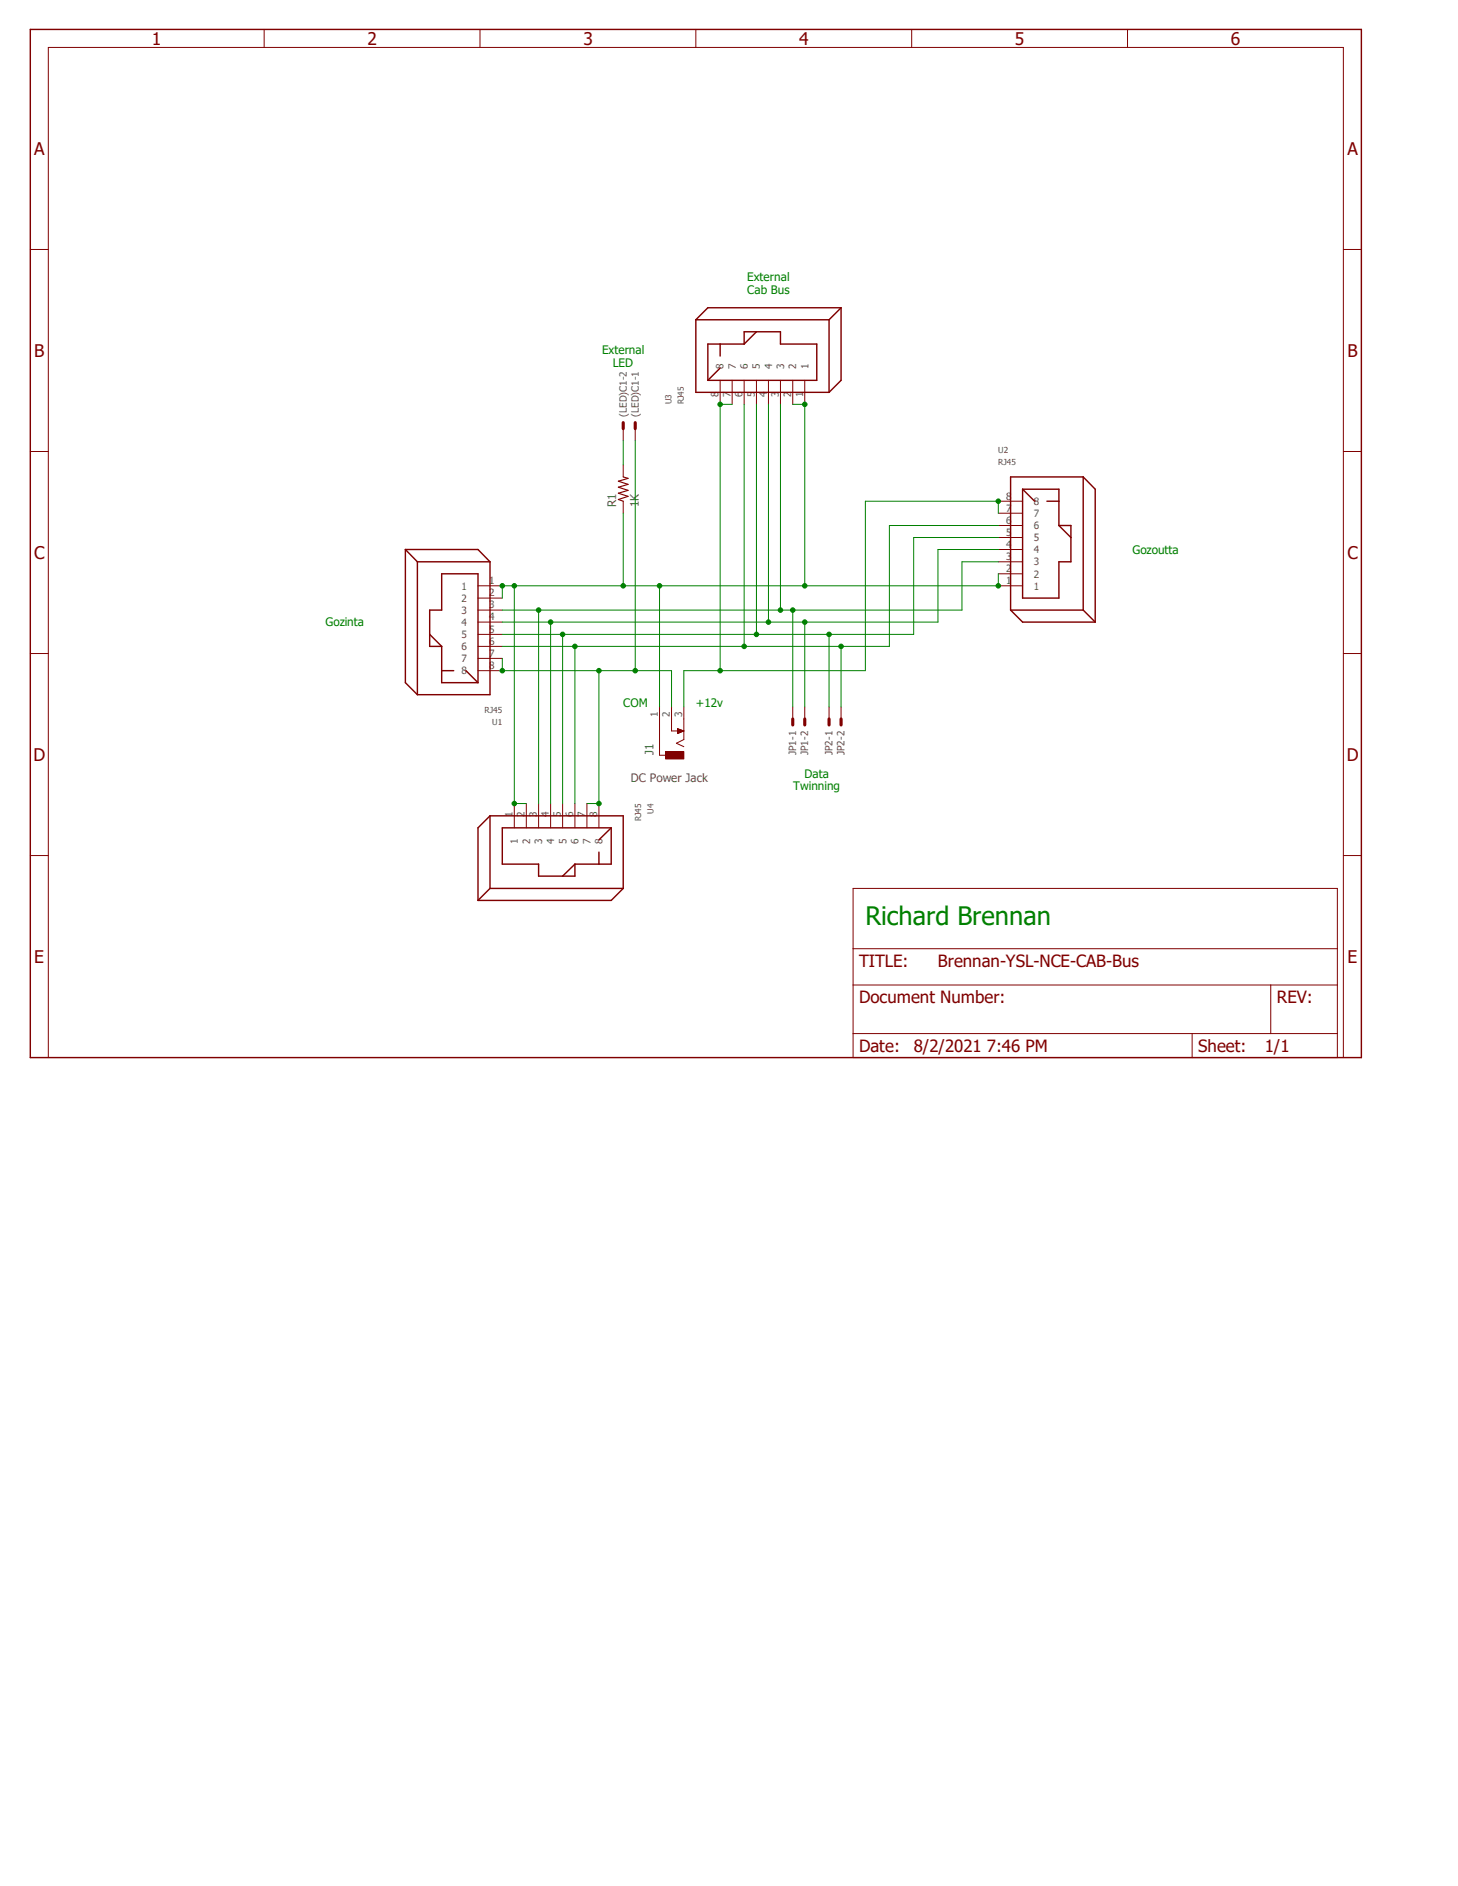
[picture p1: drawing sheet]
<?xml version="1.0" encoding="utf-8"?>
<!DOCTYPE eagle SYSTEM "eagle.dtd">
<eagle version="7.7.0">
<drawing>
<settings>
<setting alwaysvectorfont="no"/>
<setting verticaltext="up"/>
</settings>
<grid distance="100" unitdist="mil" unit="mil" style="dots" multiple="1" display="yes" altdistance="50" altunitdist="mil" altunit="mil"/>
<schematic xreflabel="%F%N/%S.%C%R" xrefpart="/%S.%C%R">
<libraries>
<library name="con-rj">
<symbols>
<symbol name="RJ45">
<wire x1="-5.08" y1="12.7" x2="-5.08" y2="-10.16" width="0.254" layer="94"/>
<wire x1="-5.08" y1="-10.16" x2="2.54" y2="-10.16" width="0.254" layer="94"/>
<wire x1="2.54" y1="-10.16" x2="2.54" y2="-2.54" width="0.254" layer="94"/>
<wire x1="2.54" y1="-2.54" x2="5.08" y2="-2.54" width="0.254" layer="94"/>
<wire x1="5.08" y1="-2.54" x2="5.08" y2="2.54" width="0.254" layer="94"/>
<wire x1="5.08" y1="2.54" x2="5.08" y2="5.08" width="0.254" layer="94"/>
<wire x1="5.08" y1="5.08" x2="2.54" y2="5.08" width="0.254" layer="94"/>
<wire x1="2.54" y1="5.08" x2="2.54" y2="10.16" width="0.254" layer="94"/>
<wire x1="2.54" y1="10.16" x2="2.54" y2="12.7" width="0.254" layer="94"/>
<wire x1="2.54" y1="12.7" x2="-5.08" y2="12.7" width="0.254" layer="94"/>
<wire x1="-5.08" y1="12.7" x2="-2.54" y2="10.16" width="0.254" layer="94"/>
<wire x1="-7.62" y1="15.24" x2="-7.62" y2="-12.7" width="0.254" layer="94"/>
<wire x1="-7.62" y1="-12.7" x2="7.62" y2="-12.7" width="0.254" layer="94"/>
<wire x1="7.62" y1="-12.7" x2="7.62" y2="15.24" width="0.254" layer="94"/>
<wire x1="7.62" y1="15.24" x2="-7.62" y2="15.24" width="0.254" layer="94"/>
<wire x1="2.54" y1="5.08" x2="5.08" y2="2.54" width="0.254" layer="94"/>
<wire x1="7.62" y1="15.24" x2="10.16" y2="12.7" width="0.254" layer="94"/>
<wire x1="10.16" y1="12.7" x2="10.16" y2="-15.24" width="0.254" layer="94"/>
<wire x1="10.16" y1="-15.24" x2="7.62" y2="-12.7" width="0.254" layer="94"/>
<wire x1="10.16" y1="-15.24" x2="-5.08" y2="-15.24" width="0.254" layer="94"/>
<wire x1="-5.08" y1="-15.24" x2="-7.62" y2="-12.7" width="0.254" layer="94"/>
<wire x1="0" y1="10.16" x2="2.54" y2="10.16" width="0.254" layer="94"/>
<text x="-10.16" y="20.32" size="1.27" layer="95">&gt;NAME</text>
<text x="-10.16" y="17.78" size="1.27" layer="96">&gt;VALUE</text>
<pin name="4" x="-10.16" y="0" length="middle"/>
<pin name="3" x="-10.16" y="-2.54" length="middle"/>
<pin name="2" x="-10.16" y="-5.08" length="middle"/>
<pin name="1" x="-10.16" y="-7.62" length="middle"/>
<pin name="5" x="-10.16" y="2.54" length="middle"/>
<pin name="6" x="-10.16" y="5.08" length="middle"/>
<pin name="7" x="-10.16" y="7.62" length="middle"/>
<pin name="8" x="-10.16" y="10.16" length="middle"/>
</symbol>
</symbols>
<devicesets>
<deviceset name="RJ45">
<gates>
<gate name="G$1" symbol="RJ45" x="0" y="0"/>
</gates>
<devices>
<device name="" package="RJ45">
<connects>
<connect gate="G$1" pin="1" pad="1"/>
<connect gate="G$1" pin="2" pad="2"/>
<connect gate="G$1" pin="3" pad="3"/>
<connect gate="G$1" pin="4" pad="4"/>
<connect gate="G$1" pin="5" pad="5"/>
<connect gate="G$1" pin="6" pad="6"/>
<connect gate="G$1" pin="7" pad="7"/>
<connect gate="G$1" pin="8" pad="8"/>
</connects>
<technologies>
<technology name=""/>
</technologies>
</device>
</devices>
</deviceset>
</devicesets>
</library>
<library name="con-molex">
<symbols>
<symbol name="MV">
<wire x1="1.27" y1="0" x2="0" y2="0" width="0.6096" layer="94"/>
<text x="2.54" y="-0.762" size="1.524" layer="95">&gt;NAME</text>
<text x="-0.762" y="1.397" size="1.778" layer="96">&gt;VALUE</text>
<pin name="S" x="-2.54" y="0" visible="off" length="short" direction="pas"/>
</symbol>
<symbol name="M">
<wire x1="1.27" y1="0" x2="0" y2="0" width="0.6096" layer="94"/>
<text x="2.54" y="-0.762" size="1.524" layer="95">&gt;NAME</text>
<pin name="S" x="-2.54" y="0" visible="off" length="short" direction="pas"/>
</symbol>
</symbols>
<devicesets>
<deviceset name="22-23-2021" prefix="X">
<gates>
<gate name="-1" symbol="MV" x="0" y="0" addlevel="always" swaplevel="1"/>
<gate name="-2" symbol="M" x="0" y="-2.54" addlevel="always" swaplevel="1"/>
</gates>
<devices>
<device name="" package="22-23-2021">
<connects>
<connect gate="-1" pin="S" pad="1"/>
<connect gate="-2" pin="S" pad="2"/>
</connects>
<technologies>
<technology name="">
<attribute name="MF" value="MOLEX" constant="no"/>
<attribute name="MPN" value="22-23-2021" constant="no"/>
<attribute name="OC_FARNELL" value="1462926" constant="no"/>
<attribute name="OC_NEWARK" value="25C3832" constant="no"/>
</technology>
</technologies>
</device>
</devices>
</deviceset>
</devicesets>
</library>
<library name="con-jack">
<symbols>
<symbol name="DC-JACK-SWITCH">
<wire x1="5.08" y1="2.54" x2="-2.54" y2="2.54" width="0.1524" layer="94"/>
<wire x1="-2.54" y1="2.54" x2="-2.54" y2="1.27" width="0.1524" layer="94"/>
<wire x1="5.08" y1="0" x2="2.54" y2="0" width="0.1524" layer="94"/>
<wire x1="2.54" y1="0" x2="2.54" y2="-2.54" width="0.1524" layer="94"/>
<wire x1="5.08" y1="-2.54" x2="2.54" y2="-2.54" width="0.1524" layer="94"/>
<wire x1="2.54" y1="-2.54" x2="0.762" y2="-2.54" width="0.1524" layer="94"/>
<wire x1="0.762" y1="-2.54" x2="0" y2="-1.016" width="0.1524" layer="94"/>
<wire x1="0" y1="-1.016" x2="-0.762" y2="-2.54" width="0.1524" layer="94"/>
<text x="-2.54" y="3.81" size="1.778" layer="95">&gt;NAME</text>
<text x="-2.54" y="-6.35" size="1.778" layer="96">&gt;VALUE</text>
<rectangle x1="-3.302" y1="-2.54" x2="-1.778" y2="1.27" layer="94"/>
<pin name="1" x="7.62" y="2.54" visible="pad" length="short" direction="pas" rot="R180"/>
<pin name="2" x="7.62" y="0" visible="pad" length="short" direction="pas" rot="R180"/>
<pin name="3" x="7.62" y="-2.54" visible="pad" length="short" direction="pas" rot="R180"/>
<polygon width="0.1524" layer="94">
<vertex x="2.54" y="-2.54"/>
<vertex x="2.032" y="-1.27"/>
<vertex x="3.048" y="-1.27"/>
</polygon>
</symbol>
</symbols>
<devicesets>
<deviceset name="DCJ0303" prefix="J" uservalue="yes">
<gates>
<gate name="G$1" symbol="DC-JACK-SWITCH" x="0" y="0"/>
</gates>
<devices>
<device name="" package="DCJ0303">
<connects>
<connect gate="G$1" pin="1" pad="1"/>
<connect gate="G$1" pin="2" pad="2"/>
<connect gate="G$1" pin="3" pad="3"/>
</connects>
<technologies>
<technology name="">
<attribute name="MF" value="" constant="no"/>
<attribute name="MPN" value="" constant="no"/>
<attribute name="OC_FARNELL" value="unknown" constant="no"/>
<attribute name="OC_NEWARK" value="unknown" constant="no"/>
</technology>
</technologies>
</device>
</devices>
</deviceset>
</devicesets>
</library>
<library name="frames">
<symbols>
<symbol name="FRAME_A_L">
<frame x1="0" y1="0" x2="279.4" y2="215.9" columns="6" rows="5" layer="94" border-bottom="no"/>
</symbol>
<symbol name="DOCFIELD">
<wire x1="0" y1="0" x2="71.12" y2="0" width="0.1016" layer="94"/>
<wire x1="101.6" y1="15.24" x2="87.63" y2="15.24" width="0.1016" layer="94"/>
<wire x1="0" y1="0" x2="0" y2="5.08" width="0.1016" layer="94"/>
<wire x1="0" y1="5.08" x2="71.12" y2="5.08" width="0.1016" layer="94"/>
<wire x1="0" y1="5.08" x2="0" y2="15.24" width="0.1016" layer="94"/>
<wire x1="101.6" y1="15.24" x2="101.6" y2="5.08" width="0.1016" layer="94"/>
<wire x1="71.12" y1="5.08" x2="71.12" y2="0" width="0.1016" layer="94"/>
<wire x1="71.12" y1="5.08" x2="87.63" y2="5.08" width="0.1016" layer="94"/>
<wire x1="71.12" y1="0" x2="101.6" y2="0" width="0.1016" layer="94"/>
<wire x1="87.63" y1="15.24" x2="87.63" y2="5.08" width="0.1016" layer="94"/>
<wire x1="87.63" y1="15.24" x2="0" y2="15.24" width="0.1016" layer="94"/>
<wire x1="87.63" y1="5.08" x2="101.6" y2="5.08" width="0.1016" layer="94"/>
<wire x1="101.6" y1="5.08" x2="101.6" y2="0" width="0.1016" layer="94"/>
<wire x1="0" y1="15.24" x2="0" y2="22.86" width="0.1016" layer="94"/>
<wire x1="101.6" y1="35.56" x2="0" y2="35.56" width="0.1016" layer="94"/>
<wire x1="101.6" y1="35.56" x2="101.6" y2="22.86" width="0.1016" layer="94"/>
<wire x1="0" y1="22.86" x2="101.6" y2="22.86" width="0.1016" layer="94"/>
<wire x1="0" y1="22.86" x2="0" y2="35.56" width="0.1016" layer="94"/>
<wire x1="101.6" y1="22.86" x2="101.6" y2="15.24" width="0.1016" layer="94"/>
<text x="1.27" y="1.27" size="2.54" layer="94">Date:</text>
<text x="12.7" y="1.27" size="2.54" layer="94">&gt;LAST_DATE_TIME</text>
<text x="72.39" y="1.27" size="2.54" layer="94">Sheet:</text>
<text x="86.36" y="1.27" size="2.54" layer="94">&gt;SHEET</text>
<text x="88.9" y="11.43" size="2.54" layer="94">REV:</text>
<text x="1.27" y="19.05" size="2.54" layer="94">TITLE:</text>
<text x="1.27" y="11.43" size="2.54" layer="94">Document Number:</text>
<text x="17.78" y="19.05" size="2.54" layer="94">&gt;DRAWING_NAME</text>
</symbol>
</symbols>
<devicesets>
<deviceset name="FRAME_A_L" prefix="FRAME" uservalue="yes">
<gates>
<gate name="G$1" symbol="FRAME_A_L" x="0" y="0" addlevel="always"/>
<gate name="G$2" symbol="DOCFIELD" x="172.72" y="0" addlevel="always"/>
</gates>
<devices>
<device name="">
<technologies>
<technology name=""/>
</technologies>
</device>
</devices>
</deviceset>
</devicesets>
</library>
<library name="rcl">
<symbols>
<symbol name="R-US">
<wire x1="-2.54" y1="0" x2="-2.159" y2="1.016" width="0.2032" layer="94"/>
<wire x1="-2.159" y1="1.016" x2="-1.524" y2="-1.016" width="0.2032" layer="94"/>
<wire x1="-1.524" y1="-1.016" x2="-0.889" y2="1.016" width="0.2032" layer="94"/>
<wire x1="-0.889" y1="1.016" x2="-0.254" y2="-1.016" width="0.2032" layer="94"/>
<wire x1="-0.254" y1="-1.016" x2="0.381" y2="1.016" width="0.2032" layer="94"/>
<wire x1="0.381" y1="1.016" x2="1.016" y2="-1.016" width="0.2032" layer="94"/>
<wire x1="1.016" y1="-1.016" x2="1.651" y2="1.016" width="0.2032" layer="94"/>
<wire x1="1.651" y1="1.016" x2="2.286" y2="-1.016" width="0.2032" layer="94"/>
<wire x1="2.286" y1="-1.016" x2="2.54" y2="0" width="0.2032" layer="94"/>
<text x="-3.81" y="1.4986" size="1.778" layer="95">&gt;NAME</text>
<text x="-3.81" y="-3.302" size="1.778" layer="96">&gt;VALUE</text>
<pin name="2" x="5.08" y="0" visible="off" length="short" direction="pas" swaplevel="1" rot="R180"/>
<pin name="1" x="-5.08" y="0" visible="off" length="short" direction="pas" swaplevel="1"/>
</symbol>
</symbols>
<devicesets>
<deviceset name="R-US_" prefix="R" uservalue="yes">
<gates>
<gate name="G$1" symbol="R-US" x="0" y="0"/>
</gates>
<devices>
<device name="R0402" package="R0402">
<connects>
<connect gate="G$1" pin="1" pad="1"/>
<connect gate="G$1" pin="2" pad="2"/>
</connects>
<technologies>
<technology name=""/>
</technologies>
</device>
<device name="R0603" package="R0603">
<connects>
<connect gate="G$1" pin="1" pad="1"/>
<connect gate="G$1" pin="2" pad="2"/>
</connects>
<technologies>
<technology name=""/>
</technologies>
</device>
<device name="R0805" package="R0805">
<connects>
<connect gate="G$1" pin="1" pad="1"/>
<connect gate="G$1" pin="2" pad="2"/>
</connects>
<technologies>
<technology name=""/>
</technologies>
</device>
<device name="R0805W" package="R0805W">
<connects>
<connect gate="G$1" pin="1" pad="1"/>
<connect gate="G$1" pin="2" pad="2"/>
</connects>
<technologies>
<technology name=""/>
</technologies>
</device>
<device name="R1206" package="R1206">
<connects>
<connect gate="G$1" pin="1" pad="1"/>
<connect gate="G$1" pin="2" pad="2"/>
</connects>
<technologies>
<technology name=""/>
</technologies>
</device>
<device name="R1206W" package="R1206W">
<connects>
<connect gate="G$1" pin="1" pad="1"/>
<connect gate="G$1" pin="2" pad="2"/>
</connects>
<technologies>
<technology name=""/>
</technologies>
</device>
<device name="R1210" package="R1210">
<connects>
<connect gate="G$1" pin="1" pad="1"/>
<connect gate="G$1" pin="2" pad="2"/>
</connects>
<technologies>
<technology name=""/>
</technologies>
</device>
<device name="R1210W" package="R1210W">
<connects>
<connect gate="G$1" pin="1" pad="1"/>
<connect gate="G$1" pin="2" pad="2"/>
</connects>
<technologies>
<technology name=""/>
</technologies>
</device>
<device name="R2010" package="R2010">
<connects>
<connect gate="G$1" pin="1" pad="1"/>
<connect gate="G$1" pin="2" pad="2"/>
</connects>
<technologies>
<technology name=""/>
</technologies>
</device>
<device name="R2010W" package="R2010W">
<connects>
<connect gate="G$1" pin="1" pad="1"/>
<connect gate="G$1" pin="2" pad="2"/>
</connects>
<technologies>
<technology name=""/>
</technologies>
</device>
<device name="R2012" package="R2012">
<connects>
<connect gate="G$1" pin="1" pad="1"/>
<connect gate="G$1" pin="2" pad="2"/>
</connects>
<technologies>
<technology name=""/>
</technologies>
</device>
<device name="R2012W" package="R2012W">
<connects>
<connect gate="G$1" pin="1" pad="1"/>
<connect gate="G$1" pin="2" pad="2"/>
</connects>
<technologies>
<technology name=""/>
</technologies>
</device>
<device name="R2512" package="R2512">
<connects>
<connect gate="G$1" pin="1" pad="1"/>
<connect gate="G$1" pin="2" pad="2"/>
</connects>
<technologies>
<technology name=""/>
</technologies>
</device>
<device name="R2512W" package="R2512W">
<connects>
<connect gate="G$1" pin="1" pad="1"/>
<connect gate="G$1" pin="2" pad="2"/>
</connects>
<technologies>
<technology name=""/>
</technologies>
</device>
<device name="R3216" package="R3216">
<connects>
<connect gate="G$1" pin="1" pad="1"/>
<connect gate="G$1" pin="2" pad="2"/>
</connects>
<technologies>
<technology name=""/>
</technologies>
</device>
<device name="R3216W" package="R3216W">
<connects>
<connect gate="G$1" pin="1" pad="1"/>
<connect gate="G$1" pin="2" pad="2"/>
</connects>
<technologies>
<technology name=""/>
</technologies>
</device>
<device name="R3225" package="R3225">
<connects>
<connect gate="G$1" pin="1" pad="1"/>
<connect gate="G$1" pin="2" pad="2"/>
</connects>
<technologies>
<technology name=""/>
</technologies>
</device>
<device name="R3225W" package="R3225W">
<connects>
<connect gate="G$1" pin="1" pad="1"/>
<connect gate="G$1" pin="2" pad="2"/>
</connects>
<technologies>
<technology name=""/>
</technologies>
</device>
<device name="R5025" package="R5025">
<connects>
<connect gate="G$1" pin="1" pad="1"/>
<connect gate="G$1" pin="2" pad="2"/>
</connects>
<technologies>
<technology name=""/>
</technologies>
</device>
<device name="R5025W" package="R5025W">
<connects>
<connect gate="G$1" pin="1" pad="1"/>
<connect gate="G$1" pin="2" pad="2"/>
</connects>
<technologies>
<technology name=""/>
</technologies>
</device>
<device name="R6332" package="R6332">
<connects>
<connect gate="G$1" pin="1" pad="1"/>
<connect gate="G$1" pin="2" pad="2"/>
</connects>
<technologies>
<technology name=""/>
</technologies>
</device>
<device name="R6332W" package="R6332W">
<connects>
<connect gate="G$1" pin="1" pad="1"/>
<connect gate="G$1" pin="2" pad="2"/>
</connects>
<technologies>
<technology name=""/>
</technologies>
</device>
<device name="M0805" package="M0805">
<connects>
<connect gate="G$1" pin="1" pad="1"/>
<connect gate="G$1" pin="2" pad="2"/>
</connects>
<technologies>
<technology name=""/>
</technologies>
</device>
<device name="M1206" package="M1206">
<connects>
<connect gate="G$1" pin="1" pad="1"/>
<connect gate="G$1" pin="2" pad="2"/>
</connects>
<technologies>
<technology name=""/>
</technologies>
</device>
<device name="M1406" package="M1406">
<connects>
<connect gate="G$1" pin="1" pad="1"/>
<connect gate="G$1" pin="2" pad="2"/>
</connects>
<technologies>
<technology name=""/>
</technologies>
</device>
<device name="M2012" package="M2012">
<connects>
<connect gate="G$1" pin="1" pad="1"/>
<connect gate="G$1" pin="2" pad="2"/>
</connects>
<technologies>
<technology name=""/>
</technologies>
</device>
<device name="M2309" package="M2309">
<connects>
<connect gate="G$1" pin="1" pad="1"/>
<connect gate="G$1" pin="2" pad="2"/>
</connects>
<technologies>
<technology name=""/>
</technologies>
</device>
<device name="M3216" package="M3216">
<connects>
<connect gate="G$1" pin="1" pad="1"/>
<connect gate="G$1" pin="2" pad="2"/>
</connects>
<technologies>
<technology name=""/>
</technologies>
</device>
<device name="M3516" package="M3516">
<connects>
<connect gate="G$1" pin="1" pad="1"/>
<connect gate="G$1" pin="2" pad="2"/>
</connects>
<technologies>
<technology name=""/>
</technologies>
</device>
<device name="M5923" package="M5923">
<connects>
<connect gate="G$1" pin="1" pad="1"/>
<connect gate="G$1" pin="2" pad="2"/>
</connects>
<technologies>
<technology name=""/>
</technologies>
</device>
<device name="0204/5" package="0204/5">
<connects>
<connect gate="G$1" pin="1" pad="1"/>
<connect gate="G$1" pin="2" pad="2"/>
</connects>
<technologies>
<technology name=""/>
</technologies>
</device>
<device name="0204/7" package="0204/7">
<connects>
<connect gate="G$1" pin="1" pad="1"/>
<connect gate="G$1" pin="2" pad="2"/>
</connects>
<technologies>
<technology name=""/>
</technologies>
</device>
<device name="0207/10" package="0207/10">
<connects>
<connect gate="G$1" pin="1" pad="1"/>
<connect gate="G$1" pin="2" pad="2"/>
</connects>
<technologies>
<technology name=""/>
</technologies>
</device>
<device name="0207/12" package="0207/12">
<connects>
<connect gate="G$1" pin="1" pad="1"/>
<connect gate="G$1" pin="2" pad="2"/>
</connects>
<technologies>
<technology name=""/>
</technologies>
</device>
<device name="0207/15" package="0207/15">
<connects>
<connect gate="G$1" pin="1" pad="1"/>
<connect gate="G$1" pin="2" pad="2"/>
</connects>
<technologies>
<technology name=""/>
</technologies>
</device>
<device name="0207/2V" package="0207/2V">
<connects>
<connect gate="G$1" pin="1" pad="1"/>
<connect gate="G$1" pin="2" pad="2"/>
</connects>
<technologies>
<technology name=""/>
</technologies>
</device>
<device name="0207/5V" package="0207/5V">
<connects>
<connect gate="G$1" pin="1" pad="1"/>
<connect gate="G$1" pin="2" pad="2"/>
</connects>
<technologies>
<technology name=""/>
</technologies>
</device>
<device name="0207/7" package="0207/7">
<connects>
<connect gate="G$1" pin="1" pad="1"/>
<connect gate="G$1" pin="2" pad="2"/>
</connects>
<technologies>
<technology name=""/>
</technologies>
</device>
<device name="0309/10" package="0309/10">
<connects>
<connect gate="G$1" pin="1" pad="1"/>
<connect gate="G$1" pin="2" pad="2"/>
</connects>
<technologies>
<technology name=""/>
</technologies>
</device>
<device name="0309/12" package="0309/12">
<connects>
<connect gate="G$1" pin="1" pad="1"/>
<connect gate="G$1" pin="2" pad="2"/>
</connects>
<technologies>
<technology name=""/>
</technologies>
</device>
<device name="0411/12" package="0411/12">
<connects>
<connect gate="G$1" pin="1" pad="1"/>
<connect gate="G$1" pin="2" pad="2"/>
</connects>
<technologies>
<technology name=""/>
</technologies>
</device>
<device name="0411/15" package="0411/15">
<connects>
<connect gate="G$1" pin="1" pad="1"/>
<connect gate="G$1" pin="2" pad="2"/>
</connects>
<technologies>
<technology name=""/>
</technologies>
</device>
<device name="0411/3V" package="0411V">
<connects>
<connect gate="G$1" pin="1" pad="1"/>
<connect gate="G$1" pin="2" pad="2"/>
</connects>
<technologies>
<technology name=""/>
</technologies>
</device>
<device name="0414/15" package="0414/15">
<connects>
<connect gate="G$1" pin="1" pad="1"/>
<connect gate="G$1" pin="2" pad="2"/>
</connects>
<technologies>
<technology name=""/>
</technologies>
</device>
<device name="0414/5V" package="0414V">
<connects>
<connect gate="G$1" pin="1" pad="1"/>
<connect gate="G$1" pin="2" pad="2"/>
</connects>
<technologies>
<technology name=""/>
</technologies>
</device>
<device name="0617/17" package="0617/17">
<connects>
<connect gate="G$1" pin="1" pad="1"/>
<connect gate="G$1" pin="2" pad="2"/>
</connects>
<technologies>
<technology name=""/>
</technologies>
</device>
<device name="0617/22" package="0617/22">
<connects>
<connect gate="G$1" pin="1" pad="1"/>
<connect gate="G$1" pin="2" pad="2"/>
</connects>
<technologies>
<technology name=""/>
</technologies>
</device>
<device name="0617/5V" package="0617V">
<connects>
<connect gate="G$1" pin="1" pad="1"/>
<connect gate="G$1" pin="2" pad="2"/>
</connects>
<technologies>
<technology name=""/>
</technologies>
</device>
<device name="0922/22" package="0922/22">
<connects>
<connect gate="G$1" pin="1" pad="1"/>
<connect gate="G$1" pin="2" pad="2"/>
</connects>
<technologies>
<technology name=""/>
</technologies>
</device>
<device name="0613/5V" package="P0613V">
<connects>
<connect gate="G$1" pin="1" pad="1"/>
<connect gate="G$1" pin="2" pad="2"/>
</connects>
<technologies>
<technology name=""/>
</technologies>
</device>
<device name="0613/15" package="P0613/15">
<connects>
<connect gate="G$1" pin="1" pad="1"/>
<connect gate="G$1" pin="2" pad="2"/>
</connects>
<technologies>
<technology name=""/>
</technologies>
</device>
<device name="0817/22" package="P0817/22">
<connects>
<connect gate="G$1" pin="1" pad="1"/>
<connect gate="G$1" pin="2" pad="2"/>
</connects>
<technologies>
<technology name=""/>
</technologies>
</device>
<device name="0817/7V" package="P0817V">
<connects>
<connect gate="G$1" pin="1" pad="1"/>
<connect gate="G$1" pin="2" pad="2"/>
</connects>
<technologies>
<technology name=""/>
</technologies>
</device>
<device name="V234/12" package="V234/12">
<connects>
<connect gate="G$1" pin="1" pad="1"/>
<connect gate="G$1" pin="2" pad="2"/>
</connects>
<technologies>
<technology name=""/>
</technologies>
</device>
<device name="V235/17" package="V235/17">
<connects>
<connect gate="G$1" pin="1" pad="1"/>
<connect gate="G$1" pin="2" pad="2"/>
</connects>
<technologies>
<technology name=""/>
</technologies>
</device>
<device name="V526-0" package="V526-0">
<connects>
<connect gate="G$1" pin="1" pad="1"/>
<connect gate="G$1" pin="2" pad="2"/>
</connects>
<technologies>
<technology name=""/>
</technologies>
</device>
<device name="MELF0102AX" package="MINI_MELF-0102AX">
<connects>
<connect gate="G$1" pin="1" pad="1"/>
<connect gate="G$1" pin="2" pad="2"/>
</connects>
<technologies>
<technology name=""/>
</technologies>
</device>
<device name="0922V" package="0922V">
<connects>
<connect gate="G$1" pin="1" pad="1"/>
<connect gate="G$1" pin="2" pad="2"/>
</connects>
<technologies>
<technology name=""/>
</technologies>
</device>
<device name="MELF0102R" package="MINI_MELF-0102R">
<connects>
<connect gate="G$1" pin="1" pad="1"/>
<connect gate="G$1" pin="2" pad="2"/>
</connects>
<technologies>
<technology name=""/>
</technologies>
</device>
<device name="MELF0102W" package="MINI_MELF-0102W">
<connects>
<connect gate="G$1" pin="1" pad="1"/>
<connect gate="G$1" pin="2" pad="2"/>
</connects>
<technologies>
<technology name=""/>
</technologies>
</device>
<device name="MELF0204R" package="MINI_MELF-0204R">
<connects>
<connect gate="G$1" pin="1" pad="1"/>
<connect gate="G$1" pin="2" pad="2"/>
</connects>
<technologies>
<technology name=""/>
</technologies>
</device>
<device name="MELF0204W" package="MINI_MELF-0204W">
<connects>
<connect gate="G$1" pin="1" pad="1"/>
<connect gate="G$1" pin="2" pad="2"/>
</connects>
<technologies>
<technology name=""/>
</technologies>
</device>
<device name="MELF0207R" package="MINI_MELF-0207R">
<connects>
<connect gate="G$1" pin="1" pad="1"/>
<connect gate="G$1" pin="2" pad="2"/>
</connects>
<technologies>
<technology name=""/>
</technologies>
</device>
<device name="MELF0207W" package="MINI_MELF-0207W">
<connects>
<connect gate="G$1" pin="1" pad="1"/>
<connect gate="G$1" pin="2" pad="2"/>
</connects>
<technologies>
<technology name=""/>
</technologies>
</device>
<device name="RDH/15" package="RDH/15">
<connects>
<connect gate="G$1" pin="1" pad="1"/>
<connect gate="G$1" pin="2" pad="2"/>
</connects>
<technologies>
<technology name=""/>
</technologies>
</device>
<device name="0204/2V" package="0204V">
<connects>
<connect gate="G$1" pin="1" pad="1"/>
<connect gate="G$1" pin="2" pad="2"/>
</connects>
<technologies>
<technology name=""/>
</technologies>
</device>
<device name="0309/V" package="0309V">
<connects>
<connect gate="G$1" pin="1" pad="1"/>
<connect gate="G$1" pin="2" pad="2"/>
</connects>
<technologies>
<technology name=""/>
</technologies>
</device>
<device name="R0201" package="R0201">
<connects>
<connect gate="G$1" pin="1" pad="1"/>
<connect gate="G$1" pin="2" pad="2"/>
</connects>
<technologies>
<technology name=""/>
</technologies>
</device>
<device name="VMTA55" package="VMTA55">
<connects>
<connect gate="G$1" pin="1" pad="1"/>
<connect gate="G$1" pin="2" pad="2"/>
</connects>
<technologies>
<technology name=""/>
</technologies>
</device>
<device name="VMTB60" package="VMTB60">
<connects>
<connect gate="G$1" pin="1" pad="1"/>
<connect gate="G$1" pin="2" pad="2"/>
</connects>
<technologies>
<technology name=""/>
</technologies>
</device>
<device name="VTA52" package="VTA52">
<connects>
<connect gate="G$1" pin="1" pad="1"/>
<connect gate="G$1" pin="2" pad="2"/>
</connects>
<technologies>
<technology name=""/>
</technologies>
</device>
<device name="VTA53" package="VTA53">
<connects>
<connect gate="G$1" pin="1" pad="1"/>
<connect gate="G$1" pin="2" pad="2"/>
</connects>
<technologies>
<technology name=""/>
</technologies>
</device>
<device name="VTA54" package="VTA54">
<connects>
<connect gate="G$1" pin="1" pad="1"/>
<connect gate="G$1" pin="2" pad="2"/>
</connects>
<technologies>
<technology name=""/>
</technologies>
</device>
<device name="VTA55" package="VTA55">
<connects>
<connect gate="G$1" pin="1" pad="1"/>
<connect gate="G$1" pin="2" pad="2"/>
</connects>
<technologies>
<technology name=""/>
</technologies>
</device>
<device name="VTA56" package="VTA56">
<connects>
<connect gate="G$1" pin="1" pad="1"/>
<connect gate="G$1" pin="2" pad="2"/>
</connects>
<technologies>
<technology name=""/>
</technologies>
</device>
<device name="R4527" package="R4527">
<connects>
<connect gate="G$1" pin="1" pad="1"/>
<connect gate="G$1" pin="2" pad="2"/>
</connects>
<technologies>
<technology name=""/>
</technologies>
</device>
<device name="WSC0001" package="WSC0001">
<connects>
<connect gate="G$1" pin="1" pad="1"/>
<connect gate="G$1" pin="2" pad="2"/>
</connects>
<technologies>
<technology name=""/>
</technologies>
</device>
<device name="WSC0002" package="WSC0002">
<connects>
<connect gate="G$1" pin="1" pad="1"/>
<connect gate="G$1" pin="2" pad="2"/>
</connects>
<technologies>
<technology name=""/>
</technologies>
</device>
<device name="WSC01/2" package="WSC01/2">
<connects>
<connect gate="G$1" pin="1" pad="1"/>
<connect gate="G$1" pin="2" pad="2"/>
</connects>
<technologies>
<technology name=""/>
</technologies>
</device>
<device name="WSC2515" package="WSC2515">
<connects>
<connect gate="G$1" pin="1" pad="1"/>
<connect gate="G$1" pin="2" pad="2"/>
</connects>
<technologies>
<technology name=""/>
</technologies>
</device>
<device name="WSC4527" package="WSC4527">
<connects>
<connect gate="G$1" pin="1" pad="1"/>
<connect gate="G$1" pin="2" pad="2"/>
</connects>
<technologies>
<technology name=""/>
</technologies>
</device>
<device name="WSC6927" package="WSC6927">
<connects>
<connect gate="G$1" pin="1" pad="1"/>
<connect gate="G$1" pin="2" pad="2"/>
</connects>
<technologies>
<technology name=""/>
</technologies>
</device>
<device name="R1218" package="R1218">
<connects>
<connect gate="G$1" pin="1" pad="1"/>
<connect gate="G$1" pin="2" pad="2"/>
</connects>
<technologies>
<technology name=""/>
</technologies>
</device>
<device name="1812X7R" package="1812X7R">
<connects>
<connect gate="G$1" pin="1" pad="1"/>
<connect gate="G$1" pin="2" pad="2"/>
</connects>
<technologies>
<technology name=""/>
</technologies>
</device>
<device name="01005" package="R01005">
<connects>
<connect gate="G$1" pin="1" pad="1"/>
<connect gate="G$1" pin="2" pad="2"/>
</connects>
<technologies>
<technology name=""/>
</technologies>
</device>
</devices>
</deviceset>
</devicesets>
</library>
</libraries>
<attributes>
</attributes>
<variantdefs>
</variantdefs>
<classes>
<class number="0" name="default" width="0" drill="0">
<clearance class="0" value="0.205"/>
</class>
</classes>
<parts>
<part name="U2" library="con-rj" deviceset="RJ45" device="">
<attribute name="MF" value=""/>
<attribute name="MPN" value=""/>
<attribute name="OC_NEWARK" value="unknown"/>
</part>
<part name="U1" library="con-rj" deviceset="RJ45" device="">
<attribute name="MF" value=""/>
<attribute name="MPN" value=""/>
<attribute name="OC_NEWARK" value="unknown"/>
</part>
<part name="U3" library="con-rj" deviceset="RJ45" device="">
<attribute name="MF" value=""/>
<attribute name="MPN" value=""/>
<attribute name="OC_NEWARK" value="unknown"/>
</part>
<part name="JP1" library="con-molex" deviceset="22-23-2021" device="" value=""/>
<part name="JP2" library="con-molex" deviceset="22-23-2021" device="" value=""/>
<part name="J1" library="con-jack" deviceset="DCJ0303" device="" value="DC Power Jack"/>
<part name="(LED)C1" library="con-molex" deviceset="22-23-2021" device="" value=""/>
<part name="U4" library="con-rj" deviceset="RJ45" device="">
<attribute name="MF" value=""/>
<attribute name="MPN" value=""/>
<attribute name="OC_NEWARK" value="unknown"/>
</part>
<part name="FRAME1" library="frames" deviceset="FRAME_A_L" device="" value="NCE_CabBus_RJ45_YSL"/>
<part name="R1" library="rcl" deviceset="R-US_" device="0207/10" value="1K"/>
</parts>
<sheets>
<sheet>
<plain>
<text x="45.72" y="76.2" size="1.778" layer="91" align="center">External
LED</text>
<text x="55.88" y="-12.7" size="1.778" layer="91" align="center"></text>
<text x="86.36" y="-12.7" size="1.778" layer="91" align="center">Data
Twinning</text>
<text x="-12.7" y="20.32" size="1.778" layer="91" align="center">Gozinta</text>
<text x="157.48" y="35.56" size="1.778" layer="91" align="center">Gozoutta</text>
<text x="76.2" y="91.44" size="1.778" layer="91" align="center">External
Cab Bus</text>
<text x="60.96" y="2.54" size="1.778" layer="91">+12v</text>
<text x="45.72" y="2.54" size="1.778" layer="91">COM</text>
<text x="96.52" y="-43.18" size="3.81" layer="91">Richard Brennan</text>
</plain>
<instances>
<instance part="U2" gate="G$1" x="134.62" y="35.56">
<attribute name="OC_NEWARK" x="134.62" y="35.56" size="1.778" layer="96" align="center" display="off"/>
<attribute name="MF" x="134.62" y="35.56" size="1.778" layer="96" align="center" display="off"/>
<attribute name="MPN" x="134.62" y="35.56" size="1.778" layer="96" align="center" display="off"/>
</instance>
<instance part="U1" gate="G$1" x="10.16" y="20.32" rot="R180">
<attribute name="OC_NEWARK" x="10.16" y="20.32" size="1.778" layer="96" align="center" display="off"/>
<attribute name="MF" x="10.16" y="20.32" size="1.778" layer="96" align="center" display="off"/>
<attribute name="MPN" x="10.16" y="20.32" size="1.778" layer="96" align="center" display="off"/>
</instance>
<instance part="U3" gate="G$1" x="76.2" y="76.2" rot="R90">
<attribute name="OC_NEWARK" x="76.2" y="76.2" size="1.778" layer="96" align="center" display="off"/>
<attribute name="MF" x="76.2" y="76.2" size="1.778" layer="96" align="center" display="off"/>
<attribute name="MPN" x="76.2" y="76.2" size="1.778" layer="96" align="center" display="off"/>
</instance>
<instance part="JP1" gate="-1" x="81.28" y="0" rot="R270"/>
<instance part="JP1" gate="-2" x="83.82" y="0" rot="R270"/>
<instance part="JP2" gate="-1" x="88.9" y="0" rot="R270"/>
<instance part="JP2" gate="-2" x="91.44" y="0" rot="R270"/>
<instance part="J1" gate="G$1" x="55.88" y="-5.08" smashed="yes" rot="R90">
<attribute name="NAME" x="52.07" y="-7.62" size="1.778" layer="95" rot="R90"/>
<attribute name="VALUE" x="63.5" y="-11.43" size="1.778" layer="96" rot="R180"/>
</instance>
<instance part="(LED)C1" gate="-1" x="48.26" y="60.96" rot="R90"/>
<instance part="(LED)C1" gate="-2" x="45.72" y="60.96" rot="R90"/>
<instance part="U4" gate="G$1" x="30.48" y="-27.94" rot="R270">
<attribute name="OC_NEWARK" x="30.48" y="-27.94" size="1.778" layer="96" rot="R90" align="center" display="off"/>
<attribute name="MF" x="30.48" y="-27.94" size="1.778" layer="96" rot="R90" align="center" display="off"/>
<attribute name="MPN" x="30.48" y="-27.94" size="1.778" layer="96" rot="R90" align="center" display="off"/>
</instance>
<instance part="FRAME1" gate="G$1" x="-78.74" y="-71.12"/>
<instance part="FRAME1" gate="G$2" x="93.98" y="-71.12"/>
<instance part="R1" gate="G$1" x="45.72" y="48.26" rot="R90"/>
</instances>
<busses>
</busses>
<nets>
<net name="A2" class="0">
<segment>
<pinref part="U1" gate="G$1" pin="3"/>
<wire x1="20.32" y1="22.86" x2="27.94" y2="22.86" width="0.1524" layer="91"/>
<wire x1="27.94" y1="22.86" x2="78.74" y2="22.86" width="0.1524" layer="91"/>
<wire x1="78.74" y1="22.86" x2="81.28" y2="22.86" width="0.1524" layer="91"/>
<wire x1="81.28" y1="22.86" x2="116.84" y2="22.86" width="0.1524" layer="91"/>
<wire x1="116.84" y1="22.86" x2="116.84" y2="33.02" width="0.1524" layer="91"/>
<pinref part="U2" gate="G$1" pin="3"/>
<wire x1="116.84" y1="33.02" x2="124.46" y2="33.02" width="0.1524" layer="91"/>
<pinref part="U3" gate="G$1" pin="3"/>
<wire x1="78.74" y1="66.04" x2="78.74" y2="22.86" width="0.1524" layer="91"/>
<junction x="78.74" y="22.86"/>
<junction x="81.28" y="22.86"/>
<wire x1="81.28" y1="22.86" x2="81.28" y2="2.54" width="0.1524" layer="91"/>
<pinref part="JP1" gate="-1" pin="S"/>
<pinref part="U4" gate="G$1" pin="3"/>
<wire x1="27.94" y1="-17.78" x2="27.94" y2="22.86" width="0.1524" layer="91"/>
<junction x="27.94" y="22.86"/>
</segment>
</net>
<net name="DATA-A" class="0">
<segment>
<pinref part="U1" gate="G$1" pin="4"/>
<wire x1="20.32" y1="20.32" x2="30.48" y2="20.32" width="0.1524" layer="91"/>
<wire x1="30.48" y1="20.32" x2="76.2" y2="20.32" width="0.1524" layer="91"/>
<wire x1="76.2" y1="20.32" x2="83.82" y2="20.32" width="0.1524" layer="91"/>
<wire x1="83.82" y1="20.32" x2="111.76" y2="20.32" width="0.1524" layer="91"/>
<wire x1="111.76" y1="20.32" x2="111.76" y2="35.56" width="0.1524" layer="91"/>
<pinref part="U2" gate="G$1" pin="4"/>
<wire x1="111.76" y1="35.56" x2="124.46" y2="35.56" width="0.1524" layer="91"/>
<pinref part="U3" gate="G$1" pin="4"/>
<wire x1="76.2" y1="66.04" x2="76.2" y2="20.32" width="0.1524" layer="91"/>
<junction x="76.2" y="20.32"/>
<junction x="83.82" y="20.32"/>
<wire x1="83.82" y1="20.32" x2="83.82" y2="2.54" width="0.1524" layer="91"/>
<pinref part="JP1" gate="-2" pin="S"/>
<pinref part="U4" gate="G$1" pin="4"/>
<wire x1="30.48" y1="-17.78" x2="30.48" y2="20.32" width="0.1524" layer="91"/>
<junction x="30.48" y="20.32"/>
</segment>
</net>
<net name="DATA-B" class="0">
<segment>
<pinref part="U1" gate="G$1" pin="5"/>
<wire x1="20.32" y1="17.78" x2="33.02" y2="17.78" width="0.1524" layer="91"/>
<wire x1="33.02" y1="17.78" x2="73.66" y2="17.78" width="0.1524" layer="91"/>
<wire x1="73.66" y1="17.78" x2="88.9" y2="17.78" width="0.1524" layer="91"/>
<wire x1="88.9" y1="17.78" x2="106.68" y2="17.78" width="0.1524" layer="91"/>
<wire x1="106.68" y1="17.78" x2="106.68" y2="38.1" width="0.1524" layer="91"/>
<pinref part="U2" gate="G$1" pin="5"/>
<wire x1="106.68" y1="38.1" x2="124.46" y2="38.1" width="0.1524" layer="91"/>
<pinref part="U3" gate="G$1" pin="5"/>
<wire x1="73.66" y1="66.04" x2="73.66" y2="17.78" width="0.1524" layer="91"/>
<junction x="73.66" y="17.78"/>
<junction x="88.9" y="17.78"/>
<wire x1="88.9" y1="17.78" x2="88.9" y2="2.54" width="0.1524" layer="91"/>
<pinref part="JP2" gate="-1" pin="S"/>
<pinref part="U4" gate="G$1" pin="5"/>
<wire x1="33.02" y1="-17.78" x2="33.02" y2="17.78" width="0.1524" layer="91"/>
<junction x="33.02" y="17.78"/>
</segment>
</net>
<net name="B2" class="0">
<segment>
<pinref part="U1" gate="G$1" pin="6"/>
<wire x1="20.32" y1="15.24" x2="35.56" y2="15.24" width="0.1524" layer="91"/>
<wire x1="35.56" y1="15.24" x2="71.12" y2="15.24" width="0.1524" layer="91"/>
<wire x1="71.12" y1="15.24" x2="91.44" y2="15.24" width="0.1524" layer="91"/>
<wire x1="91.44" y1="15.24" x2="101.6" y2="15.24" width="0.1524" layer="91"/>
<wire x1="101.6" y1="15.24" x2="101.6" y2="40.64" width="0.1524" layer="91"/>
<pinref part="U2" gate="G$1" pin="6"/>
<wire x1="101.6" y1="40.64" x2="124.46" y2="40.64" width="0.1524" layer="91"/>
<pinref part="U3" gate="G$1" pin="6"/>
<wire x1="71.12" y1="66.04" x2="71.12" y2="15.24" width="0.1524" layer="91"/>
<junction x="71.12" y="15.24"/>
<junction x="91.44" y="15.24"/>
<wire x1="91.44" y1="15.24" x2="91.44" y2="2.54" width="0.1524" layer="91"/>
<pinref part="JP2" gate="-2" pin="S"/>
<pinref part="U4" gate="G$1" pin="6"/>
<wire x1="35.56" y1="-17.78" x2="35.56" y2="15.24" width="0.1524" layer="91"/>
<junction x="35.56" y="15.24"/>
</segment>
</net>
<net name="COM" class="0">
<segment>
<pinref part="U3" gate="G$1" pin="2"/>
<pinref part="U3" gate="G$1" pin="1"/>
<wire x1="83.82" y1="66.04" x2="83.82" y2="27.94" width="0.1524" layer="91"/>
<pinref part="U2" gate="G$1" pin="1"/>
<pinref part="U2" gate="G$1" pin="2"/>
<wire x1="124.46" y1="30.48" x2="124.46" y2="27.94" width="0.1524" layer="91"/>
<pinref part="U1" gate="G$1" pin="2"/>
<pinref part="U1" gate="G$1" pin="1"/>
<wire x1="20.32" y1="27.94" x2="20.32" y2="25.4" width="0.1524" layer="91"/>
<wire x1="124.46" y1="27.94" x2="83.82" y2="27.94" width="0.1524" layer="91"/>
<junction x="20.32" y="27.94"/>
<junction x="124.46" y="27.94"/>
<junction x="83.82" y="27.94"/>
<wire x1="83.82" y1="27.94" x2="53.34" y2="27.94" width="0.1524" layer="91"/>
<junction x="83.82" y="66.04"/>
<wire x1="53.34" y1="27.94" x2="45.72" y2="27.94" width="0.1524" layer="91"/>
<wire x1="45.72" y1="27.94" x2="22.86" y2="27.94" width="0.1524" layer="91"/>
<wire x1="22.86" y1="27.94" x2="20.32" y2="27.94" width="0.1524" layer="91"/>
<wire x1="81.28" y1="66.04" x2="83.82" y2="66.04" width="0.1524" layer="91"/>
<junction x="45.72" y="27.94"/>
<wire x1="45.72" y1="43.18" x2="45.72" y2="27.94" width="0.1524" layer="91"/>
<pinref part="J1" gate="G$1" pin="1"/>
<wire x1="53.34" y1="2.54" x2="53.34" y2="27.94" width="0.1524" layer="91"/>
<junction x="53.34" y="27.94"/>
<pinref part="U4" gate="G$1" pin="1"/>
<wire x1="22.86" y1="-17.78" x2="22.86" y2="27.94" width="0.1524" layer="91"/>
<junction x="22.86" y="27.94"/>
<pinref part="U4" gate="G$1" pin="2"/>
<wire x1="25.4" y1="-17.78" x2="22.86" y2="-17.78" width="0.1524" layer="91"/>
<junction x="22.86" y="-17.78"/>
<pinref part="R1" gate="G$1" pin="1"/>
</segment>
</net>
<net name="+12V" class="0">
<segment>
<pinref part="U3" gate="G$1" pin="8"/>
<junction x="66.04" y="66.04"/>
<pinref part="U3" gate="G$1" pin="7"/>
<wire x1="66.04" y1="66.04" x2="68.58" y2="66.04" width="0.1524" layer="91"/>
<wire x1="66.04" y1="66.04" x2="66.04" y2="10.16" width="0.1524" layer="91"/>
<pinref part="J1" gate="G$1" pin="3"/>
<wire x1="58.42" y1="10.16" x2="58.42" y2="2.54" width="0.1524" layer="91"/>
<wire x1="58.42" y1="10.16" x2="66.04" y2="10.16" width="0.1524" layer="91"/>
<wire x1="66.04" y1="10.16" x2="96.52" y2="10.16" width="0.1524" layer="91"/>
<wire x1="96.52" y1="10.16" x2="96.52" y2="45.72" width="0.1524" layer="91"/>
<pinref part="U2" gate="G$1" pin="7"/>
<pinref part="U2" gate="G$1" pin="8"/>
<wire x1="124.46" y1="45.72" x2="124.46" y2="43.18" width="0.1524" layer="91"/>
<wire x1="96.52" y1="45.72" x2="124.46" y2="45.72" width="0.1524" layer="91"/>
<junction x="124.46" y="45.72"/>
<junction x="66.04" y="10.16"/>
</segment>
</net>
<net name="N$4" class="0">
<segment>
<pinref part="(LED)C1" gate="-2" pin="S"/>
<wire x1="45.72" y1="58.42" x2="45.72" y2="53.34" width="0.1524" layer="91"/>
<pinref part="R1" gate="G$1" pin="2"/>
</segment>
</net>
<net name="N$10" class="0">
<segment>
<pinref part="U1" gate="G$1" pin="8"/>
<pinref part="U1" gate="G$1" pin="7"/>
<wire x1="20.32" y1="12.7" x2="20.32" y2="10.16" width="0.1524" layer="91"/>
<wire x1="20.32" y1="10.16" x2="40.64" y2="10.16" width="0.1524" layer="91"/>
<pinref part="J1" gate="G$1" pin="2"/>
<wire x1="40.64" y1="10.16" x2="48.26" y2="10.16" width="0.1524" layer="91"/>
<wire x1="48.26" y1="10.16" x2="55.88" y2="10.16" width="0.1524" layer="91"/>
<wire x1="55.88" y1="10.16" x2="55.88" y2="2.54" width="0.1524" layer="91"/>
<pinref part="(LED)C1" gate="-1" pin="S"/>
<wire x1="48.26" y1="10.16" x2="48.26" y2="58.42" width="0.1524" layer="91"/>
<junction x="48.26" y="10.16"/>
<junction x="20.32" y="10.16"/>
<pinref part="U4" gate="G$1" pin="8"/>
<wire x1="40.64" y1="-17.78" x2="40.64" y2="10.16" width="0.1524" layer="91"/>
<junction x="40.64" y="10.16"/>
<pinref part="U4" gate="G$1" pin="7"/>
<wire x1="38.1" y1="-17.78" x2="40.64" y2="-17.78" width="0.1524" layer="91"/>
<junction x="40.64" y="-17.78"/>
</segment>
</net>
</nets>
</sheet>
</sheets>
</schematic>
</drawing>
<compatibility>
<note version="6.3" minversion="6.2.2" severity="warning">
Since Version 6.2.2 text objects can contain more than one line,
which will not be processed correctly with this version.
</note>
</compatibility>
</eagle>
